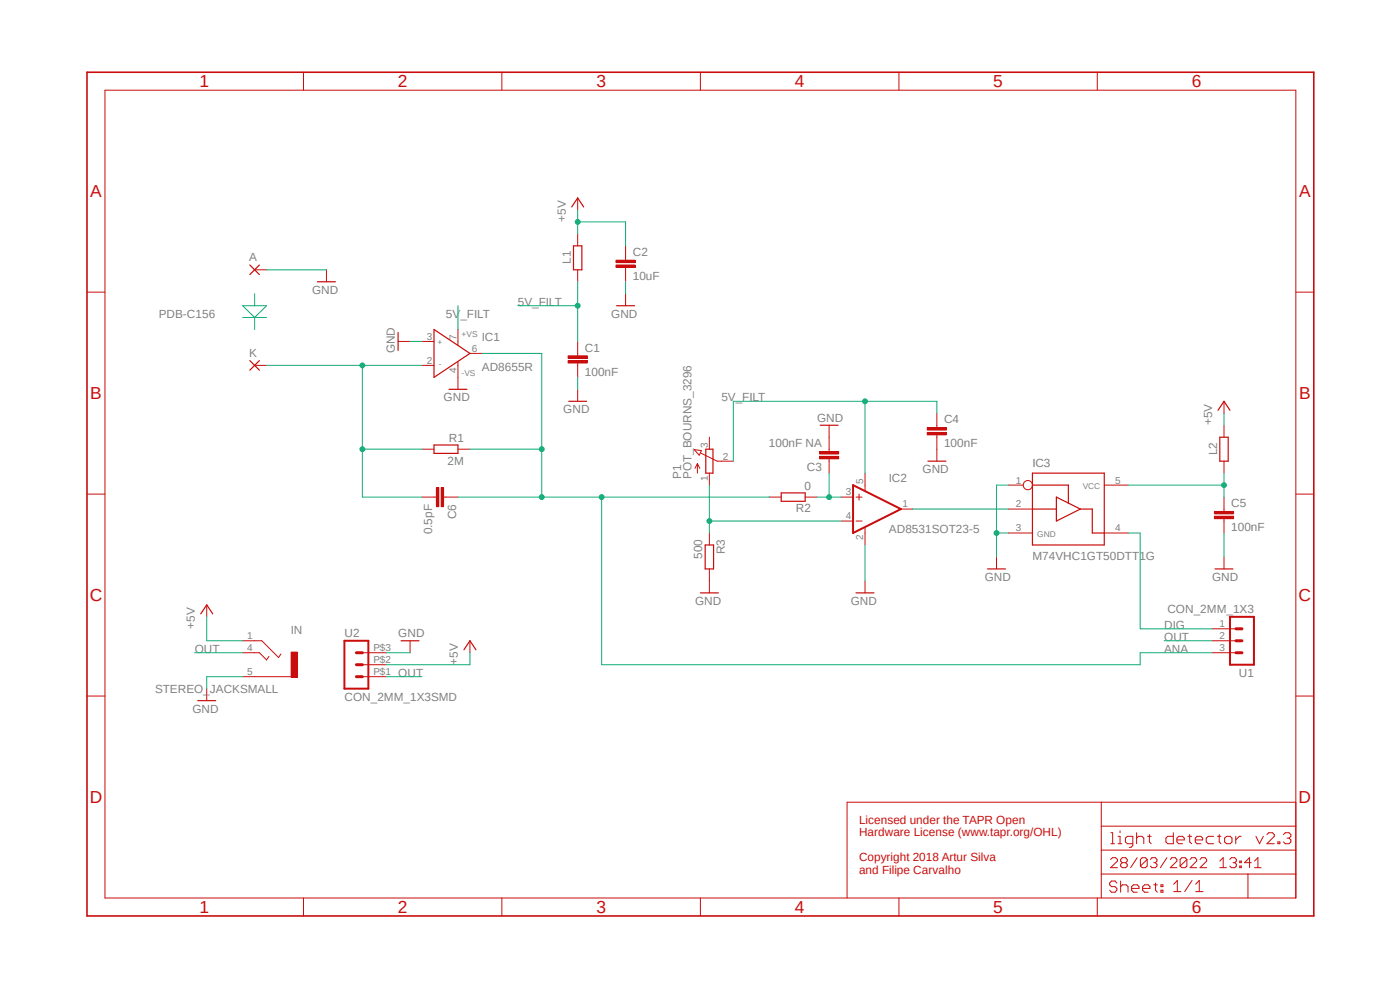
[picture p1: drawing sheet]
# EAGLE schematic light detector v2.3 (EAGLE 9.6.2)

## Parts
A  1,6/0,8  [1,6/0,8]
C1  100nF  C-EUC0402  [C0402]
C2  10uF  C-EUC0603  [C0603]
C3  100nF NA  C-EUC0402  [C0402]
C4  100nF  C-EUC0402  [C0402]
C5  100nF  C-EUC0402  [C0402]
C6  0.5pF  C-EUC0402  [C0402]
IC1  AD8655R  [SO8]
IC2  AD8531SOT23-5  [SOT23-5]
IC3  M74VHC1GT50DTT1G  SN74LVC1G125  [SOT23-5]
IN  STEREO_JACKSMALL  [35RASMT2BHNTRX_]
K  1,6/0,8  [1,6/0,8]
L1  1k@100M  R-EU_R0402  [R0402]
L2  1k@100M  R-EU_R0402  [R0402]
P1  POT_BOURNS_3296  [POT_BOURNS_3296P]
R1  2M  R-EU_R0402  [R0402]
R2  0  R-EU_R0402  [R0402]
R3  500  R-EU_R0402  [R0402]
U1  CON_2MM_1X3  [CON_2MM_1X3]
U2  CON_2MM_1X3SMD  [CON_2MM_1X3_SMD]

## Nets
5V_FILT: C1.1 C4.1 IC1.7(+VS) IC2.5(V+) L1.2 P1.2(S)
+5V: C2.1 IN.1 L1.1 L2.2 U2.P$2
ANA: C6.1 IC1.6(OUT) R1.1 R2.2 U1.3
DIG: IC3.4 U1.1
GND: A.1(P) C1.2 C2.2 C3.2 C4.2 C5.2 IC1.3(IN+) IC1.4(-VS) IC2.2(V-) IC3.1 IC3.3 IN.5 R3.2 U2.P$3
IN2: IC2.4(-IN) P1.1(A) R3.1
N$2: C6.2 IC1.2(IN-) K.1(P) R1.2
N$6: C3.1 IC2.3(+IN) R2.1
N$7: IC2.1(OUT) IC3.2
N$8: C5.1 IC3.5 L2.1
OUT: IN.4 U1.2 U2.P$1
Unconnected: P1.3(E)

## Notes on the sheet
- PDB-C156
- Licensed under the TAPR Open 
  Hardware License (www.tapr.org/OHL)
  
  Copyright 2018 Artur Silva 
  and Filipe Carvalho
